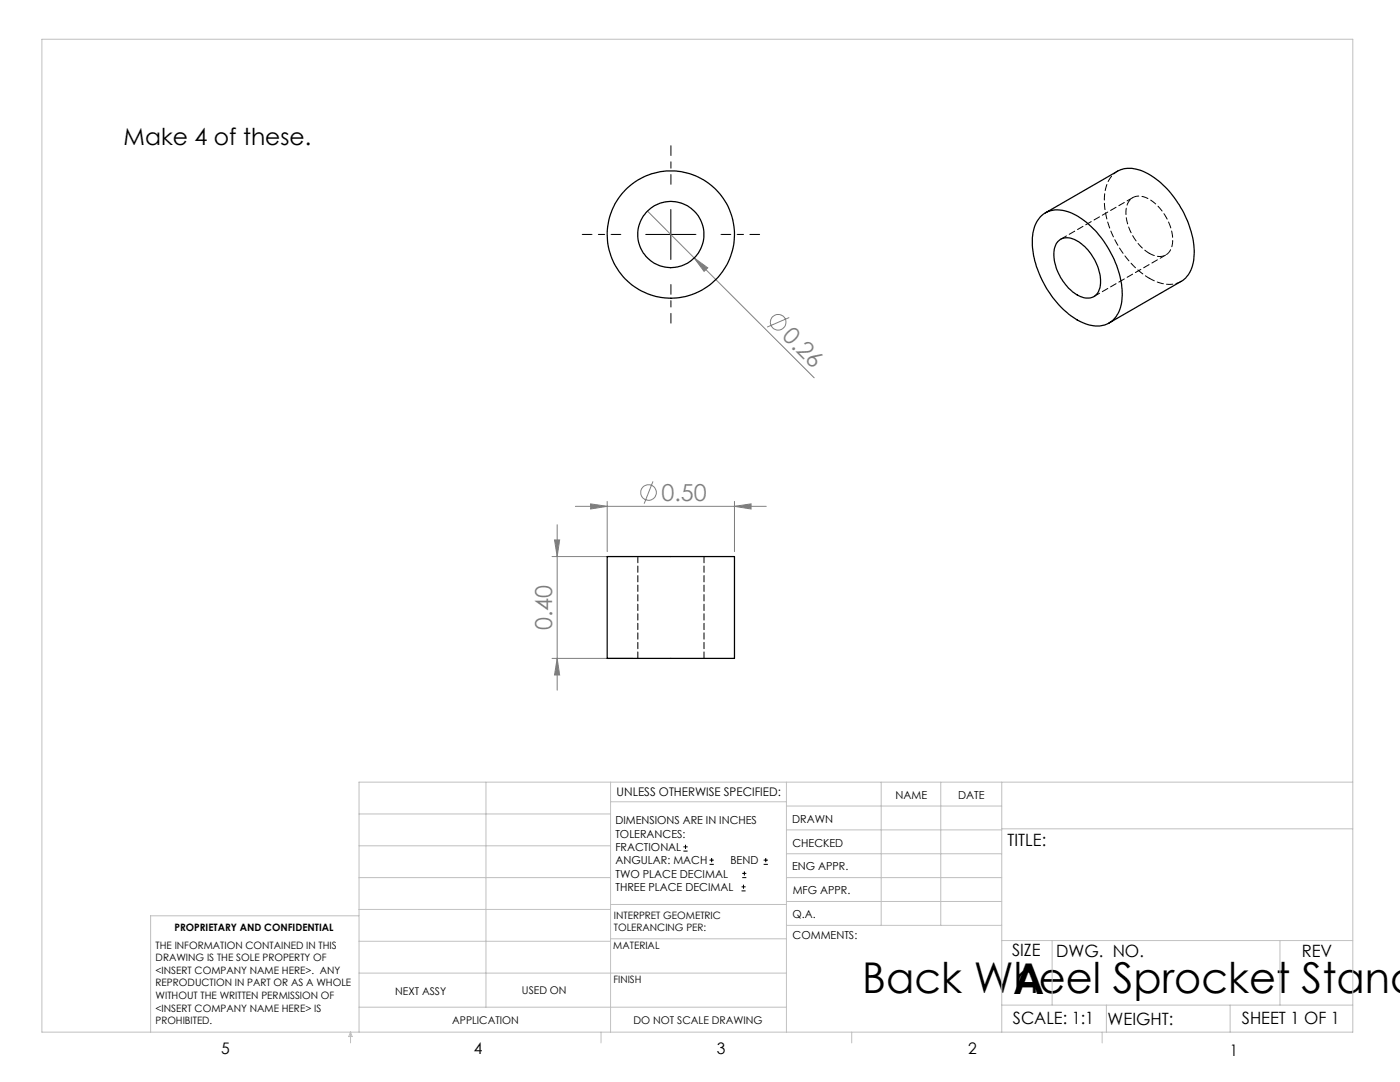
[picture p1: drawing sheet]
<svg xmlns="http://www.w3.org/2000/svg" width="279mm" height="216mm" viewBox="0 0 279 216" stroke-linecap="round" stroke-linejoin="round" font-family="sans-serif">
<g fill="none" stroke="#808080" stroke-width=".2">
<path d="M129.2 42.1l9.3 9.4M138.5 51.5l2.8 1.9-.8 .8zM138.5 51.5l24 23.9M157.5 63.4l-4.4 1.9M130.3 96.1l-1.7 4.4M110.2 111.1h16.1M110.7 107.7h1l-.5 3.4zM111.2 104.7v33M114.8 101h38.1M117.9 100.5l3.3 .5-3.3 .6zM121.2 100v10.1M146.6 101l3.3-.5v1.1z"/>
<path d="M146.6 100v10.1M110.2 131.4h16.1M111.2 131.4l.5 3.3h-1z"/>
<circle cx="155.3" cy="64.3" r="1.55"/>
<circle cx="129.4" cy="98.3" r="1.55"/>
</g>
<g fill="none" stroke="#000" stroke-width=".2">
<path d="M128.9 46.8h10M133.9 41.8v10M136.4 169.8h.8M136.4 169h.8M136.8 168.6v.8M141.6 172.5h.9M141.6 171.6h.9M142 171.2v.8M148 177.8h.8M148 177h.8M148.1 175.1h.8M148.1 174.3h.8"/>
<path d="M148.4 176.5v.8M148.6 173.9v.8M152.4 172.5h.8M152.4 171.6h.8M152.8 171.2v.8"/>
</g>
<path d="M133.9 36.8v-7.7M123.9 46.8h-7.7M133.9 56.8v7.7M143.9 46.8h7.7" fill="none" stroke="#000" stroke-width=".2" stroke-dasharray="15.2 1.3 1.3 1.3" stroke-dashoffset="13.3"/>
<g fill="none" stroke="#c0c0c0" stroke-width=".2">
<path d="M8.4 7.8h261.6v198.2h-261.6zM97 156.1v44.9M121.8 156.1v49.9M121.8 160h35.2M157 156.1v49.9M175.9 156.1v28.5M187.7 156.1v28.5M199.9 156.1v49.9M270 156.1h-198.4v49.9M71.6 175.1h50.2M71.6 168.8h50.2M71.6 162.4h50.2"/>
<path d="M157 170.4h42.9M157 165.6h42.9M157 160.8h42.9M157 175.1h42.9M157 179.9h42.9M199.9 165.4h70.1M71.6 194.2h85.4M71.6 187.8h50.2M71.6 181.5h50.2M71.6 182.7h-41.5v23.3M121.8 187.3h35.2M121.8 180.5h35.2"/>
<path d="M157 184.6h42.9M199.9 187.7h70.1M210 187.7v12.9M255.4 187.7v12.9M70 206v2.1M70 206l.3 .8h-.7zM71.6 201h85.4M119.9 206v2.1M170 206v2.1M199.9 200.6h70.1M220 206v2.1M220.8 200.6v5.4"/>
<path d="M245.5 200.6v5.4"/>
</g>
<g fill="#808080">
<path d="M138.5 51.5l2.8 1.9-.8 .8z"/>
<path d="M146.6 101l3.3-.5v1.1zM117.9 100.5l3.3 .5-3.3 .6z"/>
<path d="M111.2 131.4l.5 3.3h-1zM110.7 107.7h1l-.5 3.4z"/>
</g>
<g fill="none" stroke="#000" stroke-width=".25">
<path d="M207.6 43.3a5.3 5.3 0 0 1 6.3-.8 19.4 19.4 0 0 1 9.8 13.7 8.8 8.8 0 0 1-1.2 7.3 5.1 5.1 0 0 1-6.2 1 18.2 18.2 0 0 1-9-10.2 13.3 13.3 0 0 1-.7-9.4zM208.6 42.5l14.4-8.3a6.3 6.3 0 0 1 6.6 .7 19.5 19.5 0 0 1 8.7 16 5.9 5.9 0 0 1-2.6 5.3l-14.4 8.3M211.1 48.2a3.1 3.1 0 0 1 4.2 .1 9.9 9.9 0 0 1 4.2 9.2 2.65 2.65 0 0 1-4.2 1.5 10 10 0 0 1-4.9-9.2l.4-1.2zM121.2 111.1h25.4v20.3h-25.4z"/>
<circle cx="133.9" cy="46.8" r="6.6"/>
<circle cx="133.9" cy="46.8" r="12.7"/>
</g>
<path d="M229.4 55.5a6.4 6.4 0 0 0 6.3 .7M229.4 50.5a2.83 2.83 0 0 0 4.2-.5 7.7 7.7 0 0 0-1.4-7.5 6.5 6.5 0 0 0-5.2-3.4 2.87 2.87 0 0 0-2.3 3.4 10.3 10.3 0 0 0 4.7 8" fill="none" stroke="#000" stroke-width=".2" stroke-dasharray="1.3 .6" stroke-dashoffset=".2"/>
<path d="M223 34.2a6.6 6.6 0 0 0-2.6 6.4 20 20 0 0 0 9 14.9" fill="none" stroke="#000" stroke-width=".2" stroke-dasharray="1.3 .6" stroke-dashoffset=".3"/>
<path d="M226.1 39.4l-14.4 8.3M218.3 59.2l14.4-8.3M127.3 111v20.4M140.5 131.4v-20.4" fill="none" stroke="#000" stroke-width=".2" stroke-dasharray="1.3 .6"/>
<g font-size="8.5">
<text x="172.1" y="198.1">Back Wheel Sprocket Stand</text>
<text x="202.2" y="198.3">A</text>
</g>
<text font-size="4.7" x="24.7" y="28.9">Make 4 of these.</text>
<g font-size="4.7" fill="#808080">
<text x="155.9" y="67.3" transform="rotate(45 155.9 67.3)">0.26</text>
<text x="132" y="100">0.50</text>
<text x="110.2" y="125.7" transform="rotate(-90 110.2 125.7)">0.40</text>
</g>
<g font-size="3.4">
<text x="201.1" y="168.8">TITLE:</text>
<text x="202" y="190.8">SIZE</text>
<text x="210.8" y="190.9">DWG. NO.</text>
<text x="259.8" y="191">REV</text>
<text x="202.1" y="204.4">SCALE: 1:1</text>
<text x="221" y="204.5">WEIGHT:</text>
<text x="247.8" y="204.4">SHEET 1 OF 1</text>
</g>
<g font-size="3.2">
<text x="44.2" y="210.4">5</text>
<text x="94.6" y="210.3">4</text>
<text x="143.1" y="210.4">3</text>
<text x="193.2" y="210.3">2</text>
<text x="245.4" y="210.6">1</text>
</g>
<text font-size="2.4" x="123.1" y="158.9">UNLESS OTHERWISE SPECIFIED:</text>
<g font-size="2.2">
<text x="178.7" y="159.4">NAME</text>
<text x="191.2" y="159.4">DATE</text>
<text x="122.8" y="164.5">DIMENSIONS ARE IN INCHES</text>
<text x="122.8" y="167.1">TOLERANCES:</text>
<text x="158.1" y="164.2">DRAWN</text>
<text x="122.8" y="169.8">FRACTIONAL</text>
<text x="122.8" y="172.5">ANGULAR: MACH</text>
<text x="145.8" y="172.5">BEND</text>
<text x="158.1" y="173.7">ENG APPR.</text>
<text x="158.2" y="169.1">CHECKED</text>
<text x="122.8" y="175.1">TWO PLACE DECIMAL</text>
<text x="122.8" y="177.8">THREE PLACE DECIMAL</text>
<text x="158.2" y="178.4">MFG APPR.</text>
<text x="158.2" y="183.2">Q.A.</text>
<text x="158.2" y="187.4">COMMENTS:</text>
</g>
<g font-size="2.1">
<text x="78.8" y="198.5">NEXT ASSY</text>
<text x="104.2" y="198.4">USED ON</text>
<text x="90.2" y="204.3">APPLICATION</text>
<text x="126.4" y="204.3">DO NOT SCALE DRAWING</text>
</g>
<g font-size="2">
<text x="34.8" y="185.7">PROPRIETARY AND CONFIDENTIAL</text>
<text x="122.5" y="183.3">INTERPRET GEOMETRIC</text>
<text x="122.5" y="185.9">TOLERANCING PER:</text>
<text x="31.1" y="189.3">THE INFORMATION CONTAINED IN THIS</text>
<text x="31.1" y="191.8">DRAWING IS THE SOLE PROPERTY OF</text>
<text x="122.4" y="189.4">MATERIAL</text>
<text x="31.1" y="194.3">&lt;INSERT COMPANY NAME HERE&gt;. ANY</text>
<text x="31.1" y="196.8">REPRODUCTION IN PART OR AS A WHOLE</text>
<text x="122.4" y="196.2">FINISH</text>
<text x="31.1" y="199.4">WITHOUT THE WRITTEN PERMISSION OF</text>
<text x="31.1" y="201.9">&lt;INSERT COMPANY NAME HERE&gt; IS</text>
<text x="31.1" y="204.4">PROHIBITED.</text>
</g>
</svg>
